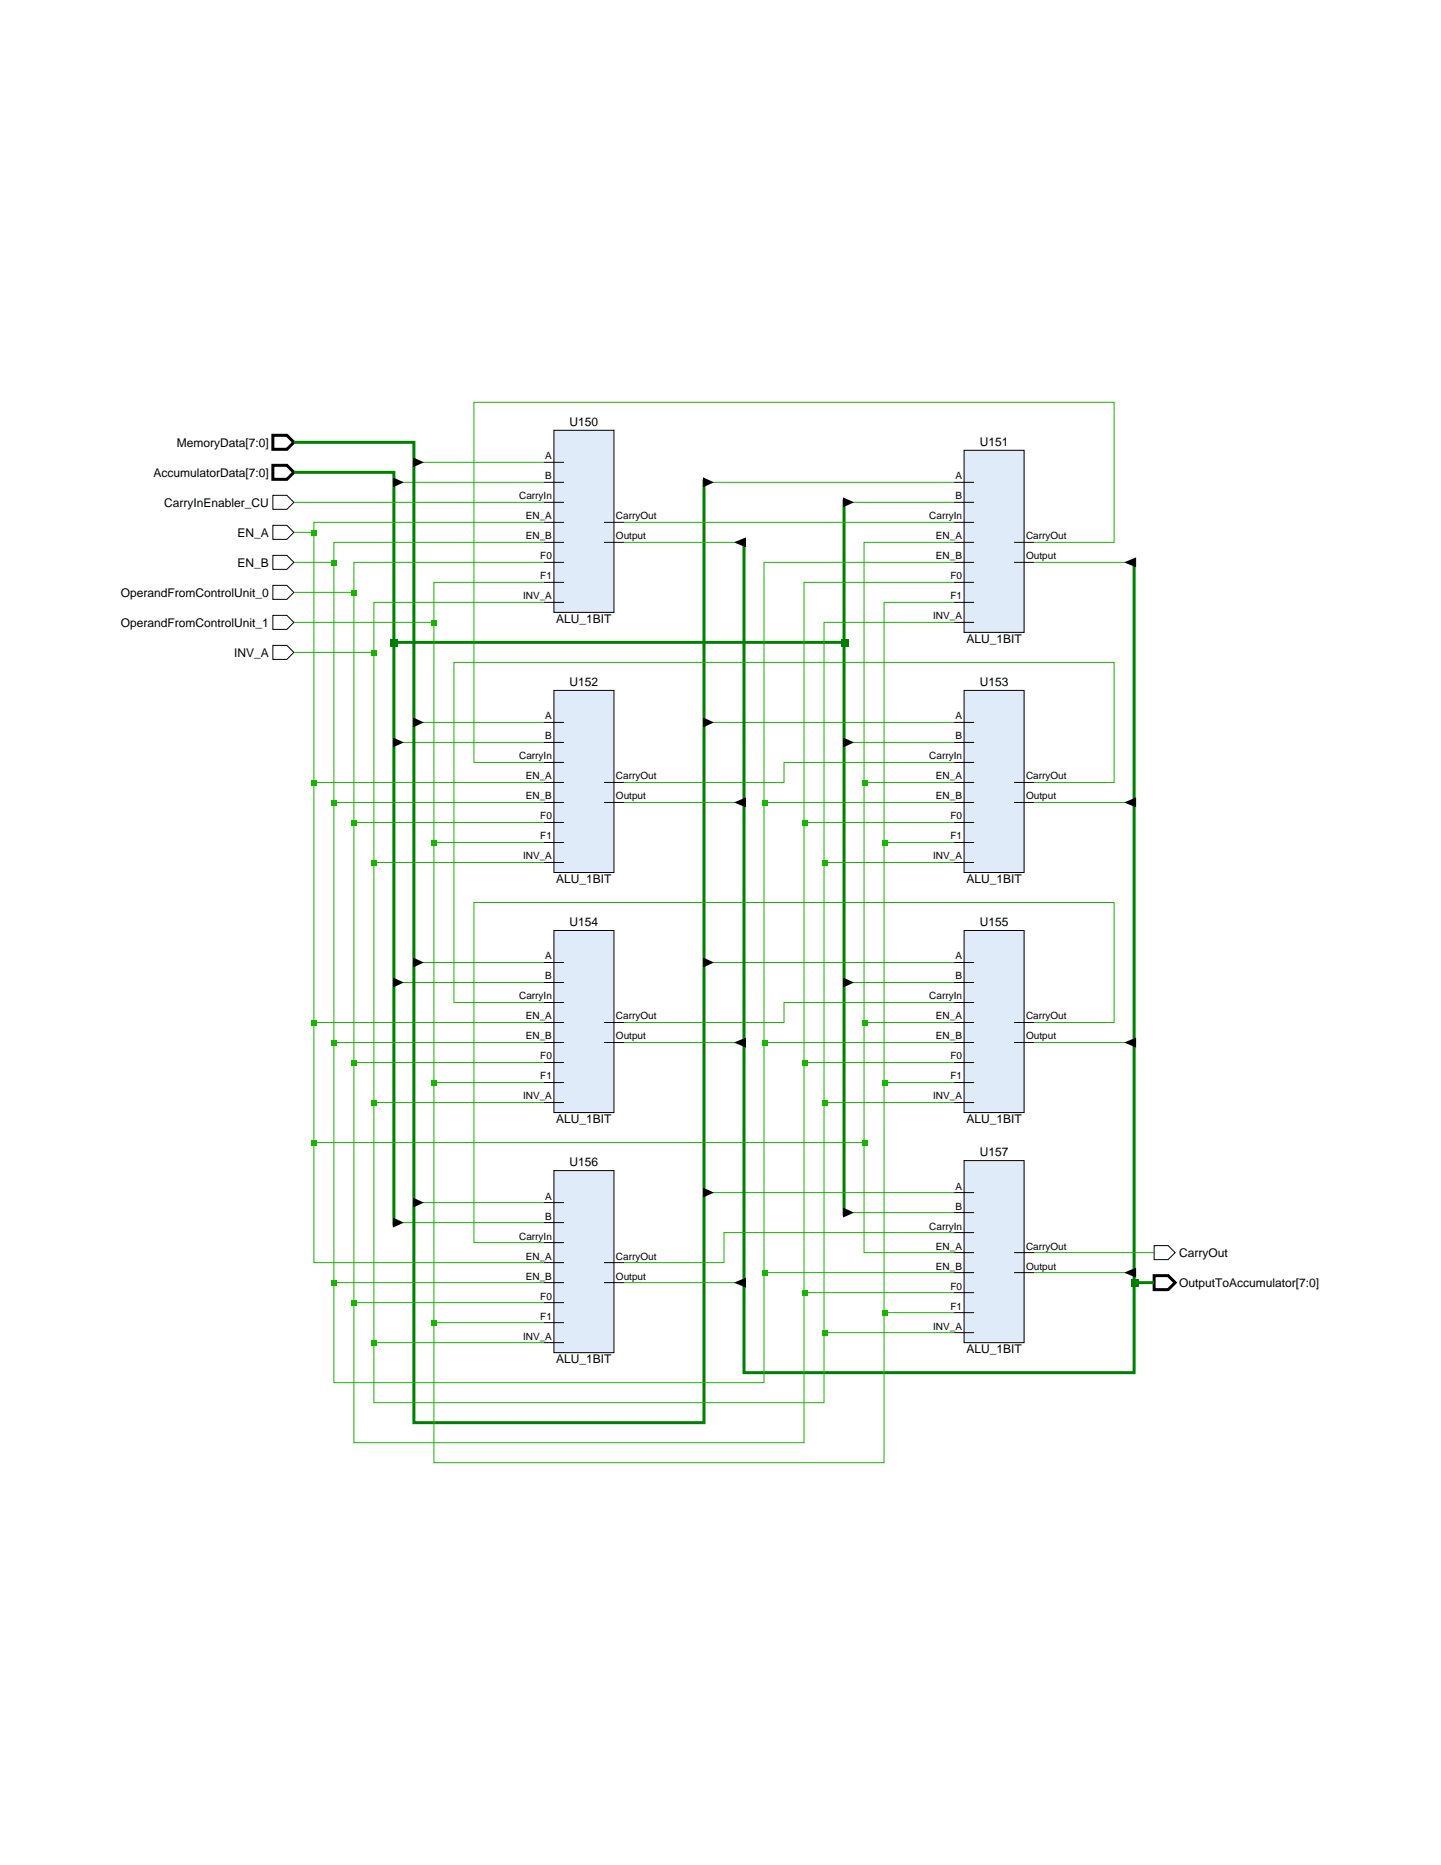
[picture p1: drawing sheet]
<svg xmlns="http://www.w3.org/2000/svg" width="216mm" height="279mm" viewBox="0 0 216 279" stroke-linecap="round" stroke-linejoin="round" font-family="sans-serif">
<path d="M40.9 65.2h2.1l1 1.1-1 1h-2.1zM40.9 69.7h2.1l1 1.1-1 1h-2.1z" fill="none" stroke="#000" stroke-width=".45"/>
<path d="M40.9 74.2h2.1l1 1.1-1 1h-2.1zM40.9 78.7h2.1l1 1.1-1 1h-2.1zM40.9 83.2h2.1l1 1-1 1.1h-2.1zM40.9 87.7h2.1l1 1-1 1.1h-2.1zM40.9 92.2h2.1l1 1-1 1.1h-2.1zM40.9 96.7h2.1l1 1-1 1.1h-2.1z" fill="none" stroke="#000" stroke-width=".15"/>
<path d="M83 64.5h9v27.2h-9z" fill="#dfebf8"/>
<path d="M81.5 69.3h3M81.5 72.3h3M81.5 75.3h3M81.5 78.3h3M83 64.5h9v27.2h-9zM90.5 78.3h3M81.5 81.3h3M81.5 84.2h3M81.5 87.2h3M81.5 90.2h3M90.5 81.3h3" fill="none" stroke="#000" stroke-width=".15"/>
<path d="M83 103.4h9v27.3h-9z" fill="#dfebf8"/>
<path d="M81.5 108.2h3M81.5 111.2h3M81.5 114.2h3M81.5 117.2h3M83 103.4h9v27.3h-9zM90.5 117.2h3M81.5 120.2h3M81.5 123.2h3M81.5 126.2h3M81.5 129.2h3M90.5 120.2h3" fill="none" stroke="#000" stroke-width=".15"/>
<path d="M83 139.4h9v27.3h-9z" fill="#dfebf8"/>
<path d="M83 139.4h9v27.3h-9zM81.5 144.2h3M81.5 147.2h3M81.5 150.2h3M81.5 153.2h3M81.5 156.2h3M81.5 159.2h3M90.5 153.2h3M90.5 156.2h3M81.5 162.2h3M81.5 165.2h3" fill="none" stroke="#000" stroke-width=".15"/>
<path d="M83 175.4h9v27.2h-9z" fill="#dfebf8"/>
<path d="M83 175.4h9v27.2h-9zM81.5 180.2h3M81.5 183.2h3M81.5 186.2h3M81.5 189.2h3M81.5 192.2h3M81.5 195.2h3M81.5 198.1h3M90.5 189.2h3M90.5 192.2h3M81.5 201.1h3" fill="none" stroke="#000" stroke-width=".15"/>
<path d="M144.4 67.5h9v27.2h-9z" fill="#dfebf8"/>
<path d="M142.9 72.3h3M142.9 75.3h3M142.9 78.3h3M144.4 67.5h9v27.2h-9zM142.9 81.3h3M142.9 84.2h3M142.9 87.2h3M142.9 90.2h3M142.9 93.2h3M151.9 81.3h3M151.9 84.2h3" fill="none" stroke="#000" stroke-width=".15"/>
<path d="M144.4 103.4h9v27.3h-9z" fill="#dfebf8"/>
<path d="M142.9 108.2h3M142.9 111.2h3M142.9 114.2h3M142.9 117.2h3M144.4 103.4h9v27.3h-9zM151.9 117.2h3M142.9 120.2h3M142.9 123.2h3M142.9 126.2h3M142.9 129.2h3M151.9 120.2h3" fill="none" stroke="#000" stroke-width=".15"/>
<path d="M144.4 139.4h9v27.3h-9z" fill="#dfebf8"/>
<path d="M144.4 139.4h9v27.3h-9zM142.9 144.2h3M142.9 147.2h3M142.9 150.2h3M142.9 153.2h3M142.9 156.2h3M142.9 159.2h3M151.9 153.2h3M151.9 156.2h3M142.9 162.2h3M142.9 165.2h3" fill="none" stroke="#000" stroke-width=".15"/>
<path d="M144.4 173.9h9v27.2h-9z" fill="#dfebf8"/>
<path d="M142.9 178.7h3M144.4 173.9h9v27.2h-9zM142.9 181.7h3M142.9 184.7h3M142.9 187.7h3M142.9 190.7h3M142.9 193.7h3M142.9 196.7h3M142.9 199.6h3M151.9 187.7h3M151.9 190.7h3M172.9 186.6h2.1l1.1 1.1-1.1 1h-2.1z" fill="none" stroke="#000" stroke-width=".15"/>
<path d="M172.9 191.1h2.1l1.1 1.1-1.1 1h-2.1z" fill="none" stroke="#000" stroke-width=".45"/>
<path d="M44 70.8h15v112.8M59 96.2h67.5" fill="none" stroke="#008000" stroke-width=".45"/>
<g fill="#008000">
<path d="M126 95.8h1.1v1h-1.1z"/>
<path d="M58.6 95.8h1v1h-1z"/>
</g>
<path d="M44 66.3h18v146.8h43.5v-141.3M126.5 74.8v107.3M111.5 80.8v124.8h58.4v-121.8M169.9 192.2h3" fill="none" stroke="#008000" stroke-width=".45"/>
<g fill="none" stroke="#19b400" stroke-width=".15">
<path d="M59 72.3h22.5M62 69.3h19.5M105.5 72.3h37.4M126.5 75.3h16.4M59 111.2h22.5M62 108.2h19.5M105.5 108.2h37.4M126.5 111.2h16.4M59 147.2h22.5M62 144.2h19.5M105.5 144.2h37.4M126.5 147.2h16.4"/>
<path d="M105.5 178.7h37.4M59 183.2h22.5M62 180.2h19.5M126.5 181.7h16.4"/>
</g>
<g fill="#000">
<path d="M58.9 71.5l1.6 .8-1.6 .7zM61.9 68.5l1.6 .8-1.6 .7zM105.3 71.5l1.7 .8-1.7 .7zM126.3 74.5l1.7 .8-1.7 .7zM58.9 110.5l1.6 .7-1.6 .8zM61.9 107.5l1.6 .7-1.6 .8zM105.3 107.5l1.7 .7-1.7 .8zM126.3 110.5l1.7 .7-1.7 .8zM58.9 146.4l1.6 .8-1.6 .7zM61.9 143.4l1.6 .8-1.6 .7zM105.3 143.4l1.7 .8-1.7 .7zM126.3 146.4l1.7 .8-1.7 .7z"/>
<path d="M61.9 179.4l1.6 .8-1.6 .7zM105.3 177.9l1.7 .8-1.7 .7zM58.9 182.4l1.6 .8-1.6 .7zM126.3 180.9l1.7 .8-1.7 .7z"/>
</g>
<path d="M169.5 191.7h1v1.1h-1z" fill="#008000"/>
<g fill="none" stroke="#19b400" stroke-width=".15">
<path d="M44 75.3h37.5M44 79.8h3M81.5 78.3h-34.5v110.9h34.5M93.5 81.3h18M154.9 84.2h15M47 117.2h34.5M93.5 120.2h18M154.9 120.2h15M47 153.2h34.5M93.5 156.2h18M154.9 156.2h15M47 171.2h82.5"/>
<path d="M93.5 192.2h18M154.9 190.7h15M154.9 187.7h18"/>
</g>
<path d="M110 81.3l1.8-.8v1.5zM168.4 84.2l1.8-.7v1.5zM110 120.2l1.8-.7v1.5zM168.4 120.2l1.8-.7v1.5zM110 156.2l1.8-.8v1.5zM168.4 156.2l1.8-.8v1.5zM110 192.2l1.8-.8v1.5zM168.4 190.7l1.8-.8v1.5z" fill="#000"/>
<g fill="#19b400">
<path d="M129.2 116.9h.7v.8h-.7z"/>
<path d="M129.2 152.9h.7v.7h-.7z"/>
<path d="M129.2 170.9h.7v.7h-.7z"/>
<path d="M46.7 79.5h.8v.7h-.8z"/>
<path d="M46.7 116.9h.8v.8h-.8z"/>
<path d="M46.7 152.9h.8v.7h-.8z"/>
<path d="M46.7 170.9h.8v.7h-.8z"/>
</g>
<path d="M81.5 81.3h-31.5v125.8h64.5v-122.9h28.4M142.9 81.3h-13.4v106.4h13.4M129.5 117.2h13.4M114.5 120.2h28.4M114.5 156.2h28.4M129.5 153.2h13.4M114.5 190.7h28.4" fill="none" stroke="#19b400" stroke-width=".15"/>
<g fill="#19b400">
<path d="M114.2 190.4h.7v.7h-.7z"/>
<path d="M114.2 155.9h.7v.7h-.7z"/>
<path d="M114.2 119.9h.7v.8h-.7z"/>
</g>
<path d="M44 84.2h6M50 120.2h31.5M50 156.2h31.5M50 192.2h31.5" fill="none" stroke="#19b400" stroke-width=".15"/>
<g fill="#19b400">
<path d="M49.7 83.9h.8v.8h-.8z"/>
<path d="M49.7 119.9h.8v.8h-.8z"/>
<path d="M49.7 155.9h.8v.7h-.8z"/>
<path d="M49.7 191.9h.8v.7h-.8z"/>
</g>
<path d="M81.5 90.2h-25.5v119.9h67.5v-116.9h19.4M123.5 129.2h19.4M123.5 165.2h19.4M123.5 199.6h19.4" fill="none" stroke="#19b400" stroke-width=".15"/>
<g fill="#19b400">
<path d="M123.2 199.3h.7v.8h-.7z"/>
<path d="M123.2 164.9h.7v.7h-.7z"/>
<path d="M123.2 128.9h.7v.8h-.7z"/>
</g>
<path d="M44 97.7h12M56 129.2h25.5M56 165.2h25.5M56 201.1h25.5" fill="none" stroke="#19b400" stroke-width=".15"/>
<g fill="#19b400">
<path d="M55.7 97.4h.8v.8h-.8z"/>
<path d="M55.7 128.9h.8v.8h-.8z"/>
<path d="M55.7 164.9h.8v.7h-.8z"/>
<path d="M55.7 200.8h.8v.8h-.8z"/>
</g>
<path d="M81.5 84.2h-28.5v131.9h67.5v-128.9h22.4M120.5 123.2h22.4M120.5 159.2h22.4M120.5 193.7h22.4" fill="none" stroke="#19b400" stroke-width=".15"/>
<g fill="#19b400">
<path d="M120.2 193.4h.7v.7h-.7z"/>
<path d="M120.2 158.9h.7v.7h-.7z"/>
<path d="M120.2 122.9h.7v.8h-.7z"/>
</g>
<path d="M44 88.7h9M53 123.2h28.5M53 159.2h28.5M53 195.2h28.5" fill="none" stroke="#19b400" stroke-width=".15"/>
<g fill="#19b400">
<path d="M52.7 88.4h.8v.8h-.8z"/>
<path d="M52.7 122.9h.8v.8h-.8z"/>
<path d="M52.7 158.9h.8v.7h-.8z"/>
<path d="M52.7 194.9h.8v.7h-.8z"/>
</g>
<path d="M81.5 87.2h-16.5v131.9h67.5v-128.9h10.4M132.5 126.2h10.4M132.5 162.2h10.4M132.5 196.7h10.4" fill="none" stroke="#19b400" stroke-width=".15"/>
<g fill="#19b400">
<path d="M132.2 196.4h.7v.7h-.7z"/>
<path d="M132.2 161.9h.7v.7h-.7z"/>
<path d="M132.2 125.9h.7v.8h-.7z"/>
</g>
<path d="M44 93.2h21M65 126.2h16.5M65 162.2h16.5M65 198.1h16.5" fill="none" stroke="#19b400" stroke-width=".15"/>
<g fill="#19b400">
<path d="M64.7 92.9h.8v.8h-.8z"/>
<path d="M64.7 125.9h.8v.8h-.8z"/>
<path d="M64.7 161.9h.8v.7h-.8z"/>
<path d="M64.7 197.8h.8v.8h-.8z"/>
</g>
<path d="M93.5 78.3h49.4M154.9 81.3h12v-21h-95.9v53.9h10.5M142.9 114.2h-25.4v3h-24M154.9 117.2h12v-18h-98.9v51h13.5M142.9 150.2h-25.4v3h-24M154.9 153.2h12v-18h-95.9v51h10.5M142.9 184.7h-34.4v4.5h-15" fill="none" stroke="#19b400" stroke-width=".15"/>
<g font-size="1.8">
<text x="85.3" y="63.8">U150</text>
<text x="23" y="71.4">AccumulatorData[7:0]</text>
<text x="26.5" y="66.9">MemoryData[7:0]</text>
<text x="146.8" y="66.8">U151</text>
<text x="24.6" y="75.9">CarryInEnabler_CU</text>
<text x="35.6" y="80.4">EN_A</text>
<text x="18.1" y="89.4">OperandFromControlUnit_0</text>
<text x="35.6" y="84.9">EN_B</text>
<text x="18.1" y="93.9">OperandFromControlUnit_1</text>
<text x="83.3" y="93.3">ALU_1BIT</text>
<text x="35.1" y="98.4">INV_A</text>
<text x="144.8" y="96.3">ALU_1BIT</text>
<text x="85.3" y="102.8">U152</text>
<text x="146.8" y="102.8">U153</text>
<text x="83.3" y="132.3">ALU_1BIT</text>
<text x="144.8" y="132.3">ALU_1BIT</text>
<text x="85.3" y="138.7">U154</text>
<text x="146.8" y="138.7">U155</text>
<text x="83.3" y="168.3">ALU_1BIT</text>
<text x="144.8" y="168.3">ALU_1BIT</text>
<text x="146.8" y="173.2">U157</text>
<text x="85.3" y="174.7">U156</text>
<text x="176.7" y="188.3">CarryOut</text>
<text x="176.7" y="192.8">OutputToAccumulator[7:0]</text>
<text x="144.8" y="202.7">ALU_1BIT</text>
<text x="83.3" y="204.2">ALU_1BIT</text>
</g>
<g font-size="1.5">
<text x="81.7" y="68.8">A</text>
<text x="81.7" y="71.8">B</text>
<text x="143.1" y="71.8">A</text>
<text x="77.8" y="74.8">CarryIn</text>
<text x="78.8" y="77.8">EN_A</text>
<text x="92.3" y="77.8">CarryOut</text>
<text x="139.2" y="77.8">CarryIn</text>
<text x="143.1" y="74.8">B</text>
<text x="78.8" y="80.8">EN_B</text>
<text x="80.9" y="83.8">F0</text>
<text x="92.3" y="80.8">Output</text>
<text x="140.2" y="80.8">EN_A</text>
<text x="140.2" y="83.8">EN_B</text>
<text x="153.7" y="80.8">CarryOut</text>
<text x="153.7" y="83.8">Output</text>
<text x="78.4" y="89.8">INV_A</text>
<text x="80.9" y="86.8">F1</text>
<text x="142.4" y="86.8">F0</text>
<text x="142.4" y="89.8">F1</text>
<text x="139.8" y="92.8">INV_A</text>
<text x="81.7" y="107.8">A</text>
<text x="143.1" y="107.8">A</text>
<text x="77.8" y="113.8">CarryIn</text>
<text x="81.7" y="110.8">B</text>
<text x="139.2" y="113.8">CarryIn</text>
<text x="143.1" y="110.8">B</text>
<text x="78.8" y="116.8">EN_A</text>
<text x="78.8" y="119.8">EN_B</text>
<text x="92.3" y="116.8">CarryOut</text>
<text x="92.3" y="119.8">Output</text>
<text x="140.2" y="116.8">EN_A</text>
<text x="140.2" y="119.8">EN_B</text>
<text x="153.7" y="116.8">CarryOut</text>
<text x="153.7" y="119.8">Output</text>
<text x="80.9" y="122.8">F0</text>
<text x="80.9" y="125.8">F1</text>
<text x="142.4" y="122.8">F0</text>
<text x="142.4" y="125.8">F1</text>
<text x="78.4" y="128.7">INV_A</text>
<text x="139.8" y="128.7">INV_A</text>
<text x="81.7" y="143.7">A</text>
<text x="143.1" y="143.7">A</text>
<text x="77.8" y="149.7">CarryIn</text>
<text x="81.7" y="146.7">B</text>
<text x="139.2" y="149.7">CarryIn</text>
<text x="143.1" y="146.7">B</text>
<text x="78.8" y="152.7">EN_A</text>
<text x="78.8" y="155.7">EN_B</text>
<text x="92.3" y="152.7">CarryOut</text>
<text x="92.3" y="155.7">Output</text>
<text x="140.2" y="152.7">EN_A</text>
<text x="140.2" y="155.7">EN_B</text>
<text x="153.7" y="152.7">CarryOut</text>
<text x="153.7" y="155.7">Output</text>
<text x="80.9" y="158.7">F0</text>
<text x="80.9" y="161.7">F1</text>
<text x="142.4" y="158.7">F0</text>
<text x="142.4" y="161.7">F1</text>
<text x="78.4" y="164.7">INV_A</text>
<text x="139.8" y="164.7">INV_A</text>
<text x="81.7" y="179.7">A</text>
<text x="143.1" y="178.2">A</text>
<text x="77.8" y="185.7">CarryIn</text>
<text x="81.7" y="182.7">B</text>
<text x="139.2" y="184.2">CarryIn</text>
<text x="143.1" y="181.2">B</text>
<text x="78.8" y="188.7">EN_A</text>
<text x="78.8" y="191.7">EN_B</text>
<text x="92.3" y="188.7">CarryOut</text>
<text x="92.3" y="191.7">Output</text>
<text x="140.2" y="187.2">EN_A</text>
<text x="140.2" y="190.2">EN_B</text>
<text x="153.7" y="187.2">CarryOut</text>
<text x="153.7" y="190.2">Output</text>
<text x="80.9" y="194.7">F0</text>
<text x="80.9" y="197.7">F1</text>
<text x="142.4" y="193.2">F0</text>
<text x="142.4" y="196.2">F1</text>
<text x="78.4" y="200.7">INV_A</text>
<text x="139.8" y="199.2">INV_A</text>
</g>
</svg>
